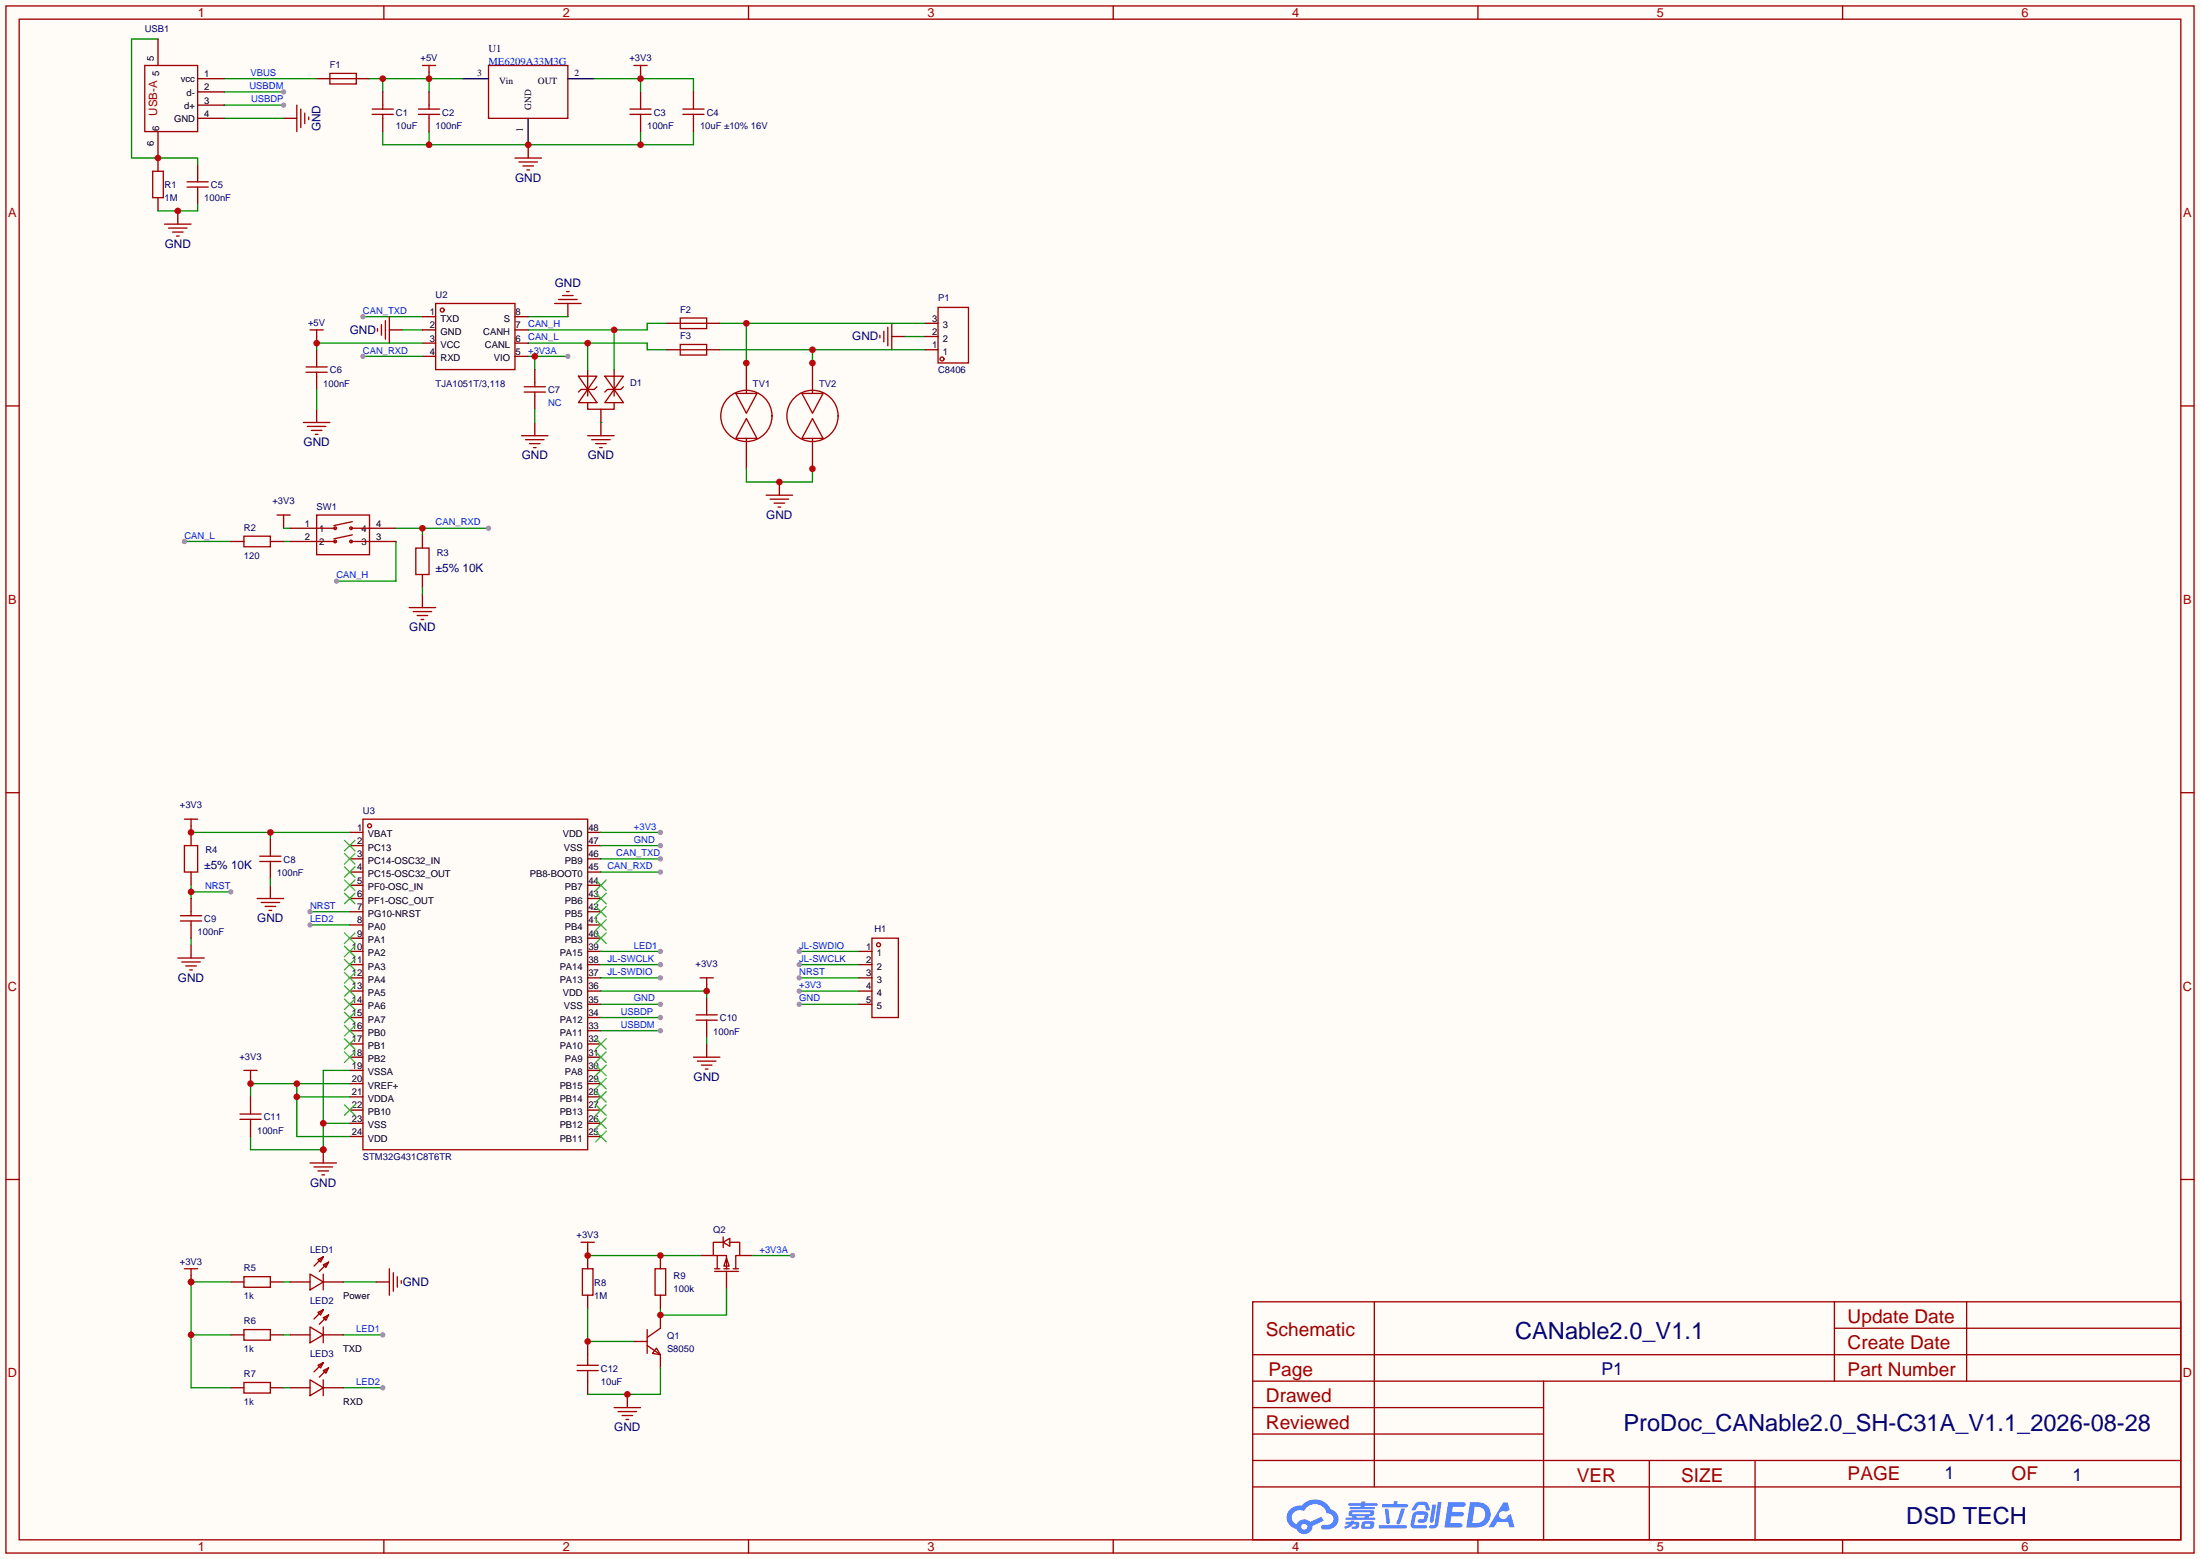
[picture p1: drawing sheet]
# Altium schematic sheet SH-C31A-V1.1.SchDoc
size 420 x 298 mm; Symbol: Sheet-Symbol_A3; Company: DSD TECH; @Page No: 1; @Page Name: P1; @Project Name: CANable; @Page Count: 1; @Update Date: 2023-06-07; @Create Date: 2023-04-24; @Schematic Name: CANable2.0_V1.1; Device: Sheet-Symbol_A3

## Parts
C1  10uF  [C0805_1]
C2  100nF  [C0402_2]
C3  100nF  [C0402_2]
C4  LCSC Part Name: 10uF ±10% 16V  [C0805_1]  (hidden comment: 10uF)
C5  100nF  [C0402_2]
C6  100nF  [C0402_2]
C7  NC  [C0402_2]
C8  100nF  [C0402_2]
C9  100nF  [C0402_2]
C10  100nF  [C0402_2]
C11  100nF  [C0402_2]
C12  10uF  [C0603_1]
D1  (no value)  [SOT-23-3_L2.9-W1.3-P1.90-LS2.4-BR]
F1  (no value)  [F0805]
F2  SMD1206B020TF/24  [F1206_1]  (value not drawn)
F3  SMD1206B020TF/24  [F1206_1]  (value not drawn)
H1  (no value)  [HDR-TH_5P-P2.54-V-M]
LED1  (no value)  [LED0603-RD_RED_1]
LED2  (no value)  [LED0603-RD]
LED3  (no value)  [LED0603-RD]
P1  Supplier Part: C8406  [CONN-TH_3P-P3.81_WJ15EDGRC-3.81-3P]  (hidden comment: WJ15EDGRC-3.81-3P)
Q1  S8050  [SOT-23_L2.9-W1.3-P1.90-LS2.4-BR]
Q2  SI2301  [SOT-23-3_L2.9-W1.3-P1.90-LS2.4-BR_2]  (value not drawn)
R1  value 1MΩ  [R0603]
R2  value 120Ω  [R0805]
R3  LCSC Part Name: ±5% 10K  [R0402]
R4  LCSC Part Name: ±5% 10K  [R0402]
R5  value 1kΩ  [R0402]
R6  value 1kΩ  [R0402]
R7  value 1kΩ  [R0402]
R8  value 1MΩ  [R0603]
R9  100kΩ  [R0603]
SW1  (no value)  [SW-SMD_4P-L6.5-W6.0-P2.54-LS9.8]
TV1  (no value)  [DIO-DT-SMD_L4.5-W3.2]
TV2  (no value)  [DIO-DT-SMD_L4.5-W3.2]
U1  ME6209A33M3G  [SOT-23(SOT-23-3)]
U2  TJA1051T/3,118  [SOIC-8_L4.9-W3.9-P1.27-LS6.0-BL]
U3  STM32G431C8T6TR  [LQFP-48_L7.0-W7.0-P0.50-LS9.0-BL_1]
USB1  (no value)  [USB-A-SMD_U-G-04WS-W-01]

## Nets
+3V3: C3.2 C4.2 C8.2 C10.2 C11.2 H1.4 Q2.2(S) R4.2 R5.1 R6.1 R7.1 R8.2 R9.2 SW1.1 U1.2(OUT) U3.1(VBAT) U3.20(VREF+) U3.21(VDDA) U3.24(VDD) U3.36(VDD) U3.48(VDD)
+5V: C1.2 C2.2 C6.2 F1.2 U1.3(Vin) U2.3(VCC)
GND: C1.1 C2.1 C3.1 C4.1 C5.1 C6.1 C7.1 C8.1 C9.1 C10.1 C11.1 C12.1 D1.3 H1.5 LED1.1(K) P1.2 Q1.2(E) R1.1 R3.1 TV1.2 TV2.2 U1.1(GND) U2.2(GND) U2.8(S) U3.19(VSSA) U3.23(VSS) U3.35(VSS) U3.47(VSS) USB1.4(GND)
+3V3A: C7.2 Q2.3(D) U2.5(VIO)
CAN_H: D1.1 F2.1 SW1.3 U2.7(CANH)
CAN_L: D1.2 F3.1 R2.1 U2.6(CANL)
CAN_RXD: R3.2 SW1.4 U2.4(RXD) U3.45(PB8-BOOT0)
CAN_TXD: U2.1(TXD) U3.46(PB9)
JL-SWCLK: H1.2 U3.38(PA14)
JL-SWDIO: H1.1 U3.37(PA13)
LED1: LED2.1(K) U3.39(PA15)
LED2: LED3.1(K) U3.8(PA0)
NRST: C9.2 H1.3 R4.1 U3.7(PG10-NRST)
USBDM: U3.33(PA11) USB1.2(d-)
USBDP: U3.34(PA12) USB1.3(d+)
VBUS: F1.1 USB1.1(vcc)
NetC5_2: C5.2 R1.2 USB1.5 USB1.6
NetC12_2: C12.2 Q1.1(B) R8.1
NetF2_2: F2.2 P1.3 TV1.1
NetF3_2: F3.2 P1.1 TV2.1
NetLED1_2: LED1.2(A) R5.2
NetLED2_2: LED2.2(A) R6.2
NetLED3_2: LED3.2(A) R7.2
NetQ1_3: Q1.3(C) Q2.1(G) R9.1
NetR2_2: R2.2 SW1.2

Not connected (* = marked no-connect by the designer): U3 2(PC13)* 3(PC14-OSC32_IN)* 4(PC15-OSC32_OUT)* 5(PF0-OSC_IN)* 6(PF1-OSC_OUT)* 9(PA1)* 10(PA2)* 11(PA3)* 12(PA4)* 13(PA5)* 14(PA6)* 15(PA7)* 16(PB0)* 17(PB1)* 18(PB2)* 22(PB10)* 25(PB11)* 26(PB12)* 27(PB13)* 28(PB14)* 29(PB15)* 30(PA8)* 31(PA9)* 32(PA10)* 40(PB3)* 41(PB4)* 42(PB5)* 43(PB6)* 44(PB7)*

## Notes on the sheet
- (near LED1) Power
- (near LED2) TXD
- (near LED3) RXD
